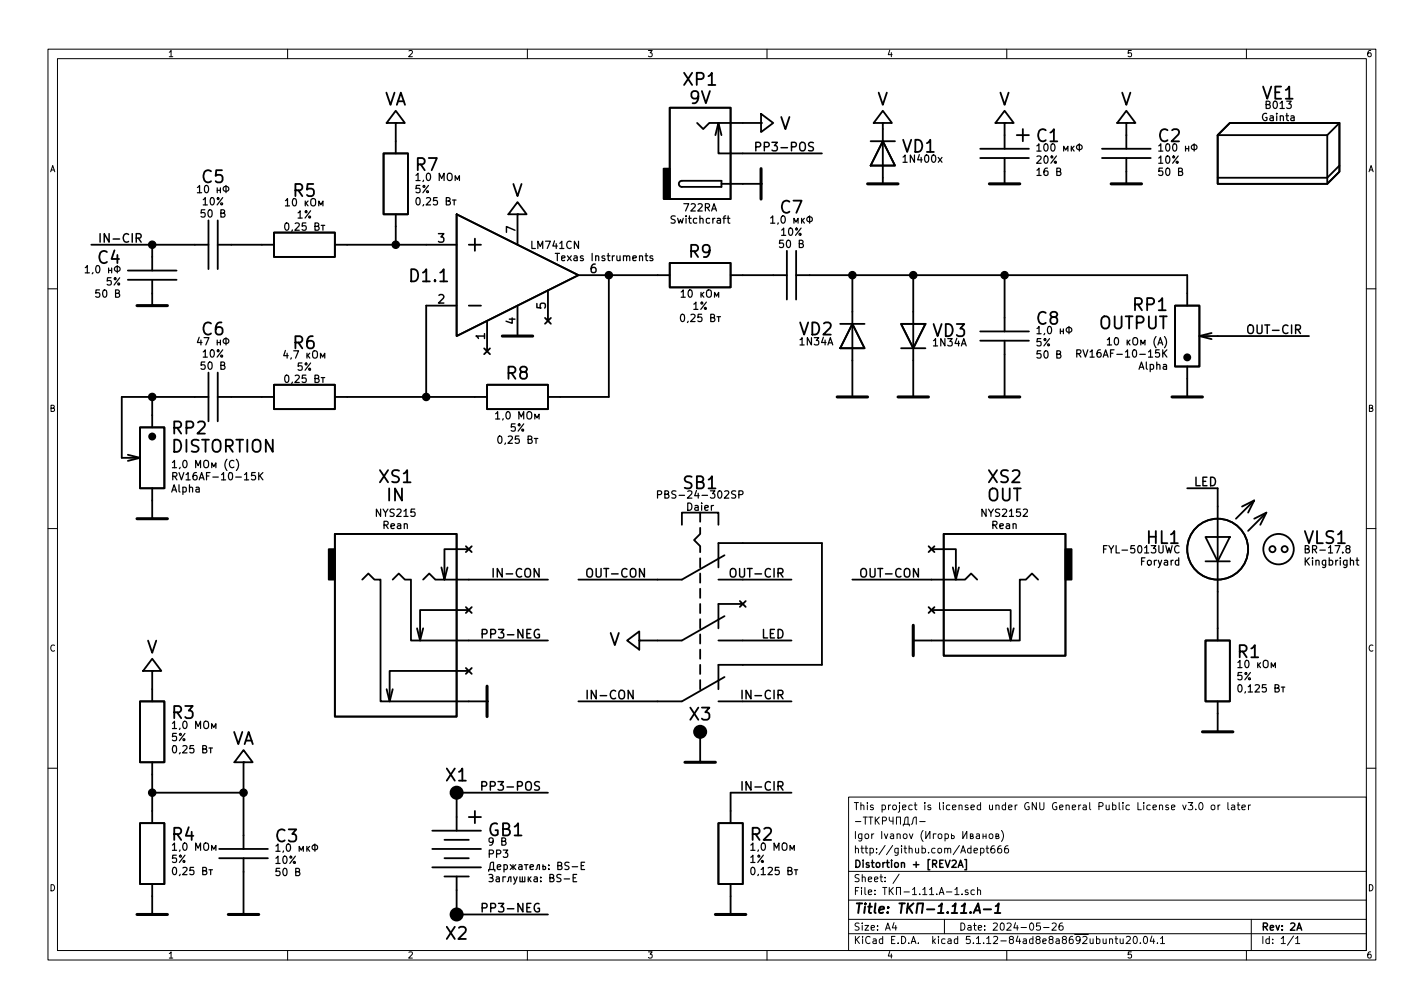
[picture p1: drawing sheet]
EESchema Schematic File Version 4
EELAYER 30 0
EELAYER END
$Descr A4 11693 8268
encoding utf-8
Sheet 1 1
Title "ТКП-1.11.A-1"
Date "2024-05-26"
Rev "2A"
Comp "Distortion + [REV2A]"
Comment1 "http://github.com/Adept666"
Comment2 "Igor Ivanov (Игорь Иванов)"
Comment3 "-ТТКРЧПДЛ-"
Comment4 "This project is licensed under GNU General Public License v3.0 or later"
$EndDescr
$Comp
L KCL:SWITCH_BUTTON_LOCK_03P_02T SB1
U 1 1
P 5750 4750
F 0 "SB1" H 5750 5550 100 0000 C CNN
F 1 "PBS-24-302SP" H 5750 4750 100 0001 C CNN
F 2 "KCL-TH-SL:SW-PBS-24-302SP-3.0-PNL-13.0" H 5750 4750 60  0001 C CNN
F 3 "" H 5750 4750 60  0001 C CNN
F 4 "PBS-24-302SP" H 5750 5450 60  0000 C CNN "Product"
F 5 "Daier" H 5750 5350 60  0000 C CNN "Manufacturer"
	1    5750 4750
	1    0    0    -1  
$EndComp
Text Label 6450 5250 2    70   ~ 0
LED
Wire Wire Line
	6100 5250 6500 5250
Wire Wire Line
	6750 4450 6100 4450
Wire Wire Line
	6750 5450 6750 4450
Wire Wire Line
	6100 5450 6750 5450
Text Label 6450 4750 2    70   ~ 0
OUT-CIR
Wire Wire Line
	6100 4750 6500 4750
Wire Wire Line
	6100 5750 6500 5750
Wire Wire Line
	5250 5250 5400 5250
Text Label 4800 5750 0    70   ~ 0
IN-CON
Text Label 4800 4750 0    70   ~ 0
OUT-CON
Wire Wire Line
	4750 5750 5400 5750
Wire Wire Line
	4750 4750 5400 4750
$Comp
L KCL:POWER_V #PWR0101
U 1 1
P 5250 5250
F 0 "#PWR0101" V 5250 5250 100 0001 L CNN
F 1 "POWER_V" V 5250 5250 100 0001 L CNN
F 2 "" V 5250 5250 60  0001 L CNN
F 3 "" V 5250 5250 60  0001 L CNN
F 4 "V" V 5250 5400 100 0000 L CNN "Label"
	1    5250 5250
	0    -1   -1   0   
$EndComp
NoConn ~ 6100 4950
$Comp
L KCL:POWER_COM #PWR0103
U 1 1
P 10000 6000
F 0 "#PWR0103" H 10000 5900 100 0001 C CNN
F 1 "POWER_COM" H 10000 6100 100 0001 C CNN
F 2 "" H 10000 6000 60  0001 C CNN
F 3 "" H 10000 6000 60  0001 C CNN
F 4 "COM" H 10000 6000 100 0001 C CNN "Label"
	1    10000 6000
	1    0    0    -1  
$EndComp
Wire Wire Line
	10000 6000 10000 5850
Wire Wire Line
	10000 4850 10000 5150
Wire Wire Line
	10000 4000 10000 4150
$Comp
L KCL:VIRTUAL_LED-SPACER VLS1
U 1 1
P 10500 4500
F 0 "VLS1" H 10700 4600 100 0000 L CNN
F 1 "BR-17.8" H 10500 4500 100 0001 L CNN
F 2 "KCL-VIRTUAL:VLS-BR" H 10500 4500 60  0001 L CNN
F 3 "" H 10500 4500 60  0001 L CNN
F 4 "BR-17.8" H 10700 4500 60  0000 L CNN "Product"
F 5 "Kingbright" H 10700 4400 60  0000 L CNN "Manufacturer"
	1    10500 4500
	1    0    0    -1  
$EndComp
$Comp
L KCL:DIODE_LIGHT-EMITTING_LEFT HL1
U 1 1
P 10000 4500
F 0 "HL1" V 9900 4200 100 0000 R CNN
F 1 "FYL-5013UWC" V 10000 4500 100 0001 R CNN
F 2 "KCL-TH-SL:LED-ROUND-05.0-UNI-SH-SPACER-PNL-5.3" V 10000 4500 60  0001 R CNN
F 3 "" V 10000 4500 60  0001 R CNN
F 4 "FYL-5013UWC" V 10000 4200 60  0000 R CNN "Product"
F 5 "Foryard" V 10100 4200 60  0000 R CNN "Manufacturer"
	1    10000 4500
	0    1    1    0   
$EndComp
$Comp
L KCL:RESISTOR_GENERAL R1
U 1 1
P 10000 5500
F 0 "R1" V 10150 5350 100 0000 R CNN
F 1 "103" V 10000 5500 100 0001 R CNN
F 2 "KCL-TH-SL:R-MFR-12" V 10000 5500 60  0001 R CNN
F 3 "" V 10000 5500 60  0001 R CNN
F 4 "10 кОм" V 10050 5350 60  0000 R CNN "Resistance"
F 5 "5%" V 9950 5350 60  0000 R CNN "Tolerance"
F 6 "0,125 Вт" V 9850 5350 60  0000 R CNN "Power"
	1    10000 5500
	0    -1   -1   0   
$EndComp
Text Label 9800 4000 0    70   ~ 0
LED
Wire Wire Line
	9750 4000 10000 4000
$Comp
L KCL:POWER_COM #PWR0105
U 1 1
P 7500 5250
F 0 "#PWR0105" V 7500 5250 100 0001 L CNN
F 1 "POWER_COM" V 7500 5250 100 0001 L CNN
F 2 "" V 7500 5250 60  0001 L CNN
F 3 "" V 7500 5250 60  0001 L CNN
F 4 "COM" V 7500 5250 100 0001 L CNN "Label"
	1    7500 5250
	0    -1   -1   0   
$EndComp
Text Label 7050 4750 0    70   ~ 0
OUT-CON
Wire Wire Line
	7000 4750 7650 4750
Wire Wire Line
	7500 5250 7650 5250
NoConn ~ 7650 5000
NoConn ~ 7650 4500
$Comp
L KCL:CONNECTOR_F_AUDIO_MONO_SW XS2
U 1 1
P 7750 4750
F 0 "XS2" H 8250 5600 100 0000 C CNN
F 1 "NYS2152" H 7750 4750 100 0001 C CNN
F 2 "KCL-TH-SL:CON-NYS-2152" H 7750 4750 60  0001 C CNN
F 3 "" H 7750 4750 60  0001 C CNN
F 4 "OUT" H 8250 5450 100 0000 C CNN "Title"
F 5 "NYS2152" H 8250 5300 60  0000 C CNN "Product"
F 6 "Rean" H 8250 5200 60  0000 C CNN "Manufacturer"
	1    7750 4750
	1    0    0    -1  
$EndComp
Wire Wire Line
	9750 3100 9750 3250
Wire Wire Line
	5000 2250 5000 3250
Wire Wire Line
	4600 3250 5000 3250
Wire Wire Line
	3500 2500 3500 3250
Wire Wire Line
	3500 3250 3900 3250
Text Label 800  2000 0    70   ~ 0
IN-CIR
NoConn ~ 4500 2625
NoConn ~ 4000 2875
$Comp
L ICL_TEXAS_INSTRUMENTS:LM741CN D1
U 2 1
P 4250 2250
F 0 "D1" H 4250 2250 100 0001 C CNN
F 1 "741" H 4250 2250 100 0001 C CNN
F 2 "KCL-TH-SL:P-DIP-08" H 4250 2250 60  0001 C CNN
F 3 "http://www.ti.com/lit/ds/symlink/lm741.pdf" H 4250 2250 60  0001 C CNN
	2    4250 2250
	1    0    0    -1  
$EndComp
Wire Wire Line
	1250 4100 1250 4250
Wire Wire Line
	1250 3250 1600 3250
Wire Wire Line
	1250 2000 1250 2100
Wire Wire Line
	1250 2400 1250 2500
$Comp
L KCL:CAPACITOR_NON-POLARIZED C4
U 1 1
P 1250 2250
F 0 "C4" H 1000 2400 100 0000 R CNN
F 1 "102" H 1250 2250 100 0001 R CNN
F 2 "KCL-TH-SL:C-DISK-D04.2-T03.0-P05.08-d0.5" H 1250 2250 60  0001 R CNN
F 3 "" H 1250 2250 60  0001 R CNN
F 4 "1,0 нФ" H 1000 2300 60  0000 R CNN "Capacitance"
F 5 "5%" H 1000 2200 60  0000 R CNN "Tolerance"
F 6 "50 В" H 1000 2100 60  0000 R CNN "Voltage"
	1    1250 2250
	1    0    0    -1  
$EndComp
Wire Wire Line
	1900 2000 2150 2000
$Comp
L KCL:CAPACITOR_NON-POLARIZED C5
U 1 1
P 1750 2000
F 0 "C5" V 2300 2000 100 0000 C CNN
F 1 "103" V 1750 2000 100 0001 C CNN
F 2 "KCL-TH-SL:C-DISK-D04.2-T03.0-P05.08-d0.5" V 1750 2000 60  0001 C CNN
F 3 "" V 1750 2000 60  0001 C CNN
F 4 "10 нФ" V 2200 2000 60  0000 C CNN "Capacitance"
F 5 "10%" V 2100 2000 60  0000 C CNN "Tolerance"
F 6 "50 В" V 2000 2000 60  0000 C CNN "Voltage"
	1    1750 2000
	0    -1   -1   0   
$EndComp
$Comp
L KCL:RESISTOR_GENERAL R5
U 1 1
P 2500 2000
F 0 "R5" H 2500 2450 100 0000 C CNN
F 1 "103" H 2500 2000 100 0001 C CNN
F 2 "KCL-TH-SL:R-MFR-25" H 2500 2000 60  0001 C CNN
F 3 "" H 2500 2000 60  0001 C CNN
F 4 "10 кОм" H 2500 2350 60  0000 C CNN "Resistance"
F 5 "1%" H 2500 2250 60  0000 C CNN "Tolerance"
F 6 "0,25 Вт" H 2500 2150 60  0000 C CNN "Power"
	1    2500 2000
	1    0    0    -1  
$EndComp
$Comp
L KCL:RESISTOR_GENERAL R8
U 1 1
P 4250 3250
F 0 "R8" H 4250 3450 100 0000 C CNN
F 1 "105" H 4250 3250 100 0001 C CNN
F 2 "KCL-TH-SL:R-MFR-25" H 4250 3250 60  0001 C CNN
F 3 "" H 4250 3250 60  0001 C CNN
F 4 "1,0 МОм" H 4250 3100 60  0000 C CNN "Resistance"
F 5 "5%" H 4250 3000 60  0000 C CNN "Tolerance"
F 6 "0,25 Вт" H 4250 2900 60  0000 C CNN "Power"
	1    4250 3250
	1    0    0    -1  
$EndComp
Wire Wire Line
	2850 3250 3500 3250
Wire Wire Line
	1900 3250 2150 3250
$Comp
L KCL:CAPACITOR_NON-POLARIZED C6
U 1 1
P 1750 3250
F 0 "C6" V 2300 3250 100 0000 C CNN
F 1 "473" V 1750 3250 100 0001 C CNN
F 2 "KCL-TH-SL:C-DISK-D04.2-T03.0-P05.08-d0.5" V 1750 3250 60  0001 C CNN
F 3 "" V 1750 3250 60  0001 C CNN
F 4 "47 нФ" V 2200 3250 60  0000 C CNN "Capacitance"
F 5 "10%" V 2100 3250 60  0000 C CNN "Tolerance"
F 6 "50 В" V 2000 3250 60  0000 C CNN "Voltage"
	1    1750 3250
	0    -1   -1   0   
$EndComp
$Comp
L KCL:RESISTOR_GENERAL R6
U 1 1
P 2500 3250
F 0 "R6" H 2500 3700 100 0000 C CNN
F 1 "472" H 2500 3250 100 0001 C CNN
F 2 "KCL-TH-SL:R-MFR-25" H 2500 3250 60  0001 C CNN
F 3 "" H 2500 3250 60  0001 C CNN
F 4 "4,7 кОм" H 2500 3600 60  0000 C CNN "Resistance"
F 5 "5%" H 2500 3500 60  0000 C CNN "Tolerance"
F 6 "0,25 Вт" H 2500 3400 60  0000 C CNN "Power"
	1    2500 3250
	1    0    0    -1  
$EndComp
Wire Wire Line
	8250 2250 8250 2600
Wire Wire Line
	8250 2900 8250 3250
$Comp
L KCL:CAPACITOR_NON-POLARIZED C8
U 1 1
P 8250 2750
F 0 "C8" H 8500 2900 100 0000 L CNN
F 1 "102" H 8250 2750 100 0001 L CNN
F 2 "KCL-TH-SL:C-DISK-D04.2-T03.0-P05.08-d0.5" H 8250 2750 60  0001 L CNN
F 3 "" H 8250 2750 60  0001 L CNN
F 4 "1,0 нФ" H 8500 2800 60  0000 L CNN "Capacitance"
F 5 "5%" H 8500 2700 60  0000 L CNN "Tolerance"
F 6 "50 В" H 8500 2600 60  0000 L CNN "Voltage"
	1    8250 2750
	1    0    0    -1  
$EndComp
$Comp
L KCL:DIODE_GENERAL VD2
U 1 1
P 7000 2750
F 0 "VD2" V 7050 2900 100 0000 L CNN
F 1 "34A" V 7000 2750 100 0001 L CNN
F 2 "KCL-TH-SL:P-DO-7" V 7000 2750 60  0001 L CNN
F 3 "" V 7000 2750 60  0001 L CNN
F 4 "1N34A" V 6950 2900 60  0000 L CNN "Product"
	1    7000 2750
	0    -1   -1   0   
$EndComp
Wire Wire Line
	7000 2250 7000 2550
Wire Wire Line
	7000 2950 7000 3250
Wire Wire Line
	7500 2250 7500 2550
Wire Wire Line
	7500 2950 7500 3250
$Comp
L KCL:DIODE_GENERAL VD3
U 1 1
P 7500 2750
F 0 "VD3" V 7450 2900 100 0000 L CNN
F 1 "34A" V 7500 2750 100 0001 L CNN
F 2 "KCL-TH-SL:P-DO-7" V 7500 2750 60  0001 L CNN
F 3 "" V 7500 2750 60  0001 L CNN
F 4 "1N34A" V 7550 2900 60  0000 L CNN "Product"
	1    7500 2750
	0    1    1    0   
$EndComp
Wire Wire Line
	10000 2750 10750 2750
$Comp
L KCL:POWER_COM #PWR0110
U 1 1
P 1250 2500
F 0 "#PWR0110" H 1250 2400 100 0001 C CNN
F 1 "POWER_COM" H 1250 2600 100 0001 C CNN
F 2 "" H 1250 2500 60  0001 C CNN
F 3 "" H 1250 2500 60  0001 C CNN
F 4 "COM" H 1250 2500 100 0001 C CNN "Label"
	1    1250 2500
	1    0    0    -1  
$EndComp
$Comp
L KCL:POWER_COM #PWR0111
U 1 1
P 1250 4250
F 0 "#PWR0111" H 1250 4150 100 0001 C CNN
F 1 "POWER_COM" H 1250 4350 100 0001 C CNN
F 2 "" H 1250 4250 60  0001 C CNN
F 3 "" H 1250 4250 60  0001 C CNN
F 4 "COM" H 1250 4250 100 0001 C CNN "Label"
	1    1250 4250
	1    0    0    -1  
$EndComp
$Comp
L ICL_TEXAS_INSTRUMENTS:LM741CN D1
U 3 1
P 4250 2250
F 0 "D1" H 4250 2250 100 0001 C CNN
F 1 "741" H 4250 2250 100 0001 C CNN
F 2 "KCL-TH-SL:P-DIP-08" H 4250 2250 60  0001 C CNN
F 3 "http://www.ti.com/lit/ds/symlink/lm741.pdf" H 4250 2250 60  0001 C CNN
	3    4250 2250
	1    0    0    -1  
$EndComp
$Comp
L KCL:POWER_COM #PWR0112
U 1 1
P 4250 2750
F 0 "#PWR0112" H 4250 2650 100 0001 C CNN
F 1 "POWER_COM" H 4250 2850 100 0001 C CNN
F 2 "" H 4250 2750 60  0001 C CNN
F 3 "" H 4250 2750 60  0001 C CNN
F 4 "COM" H 4250 2750 100 0001 C CNN "Label"
	1    4250 2750
	1    0    0    -1  
$EndComp
$Comp
L KCL:POWER_COM #PWR0113
U 1 1
P 7000 3250
F 0 "#PWR0113" H 7000 3150 100 0001 C CNN
F 1 "POWER_COM" H 7000 3350 100 0001 C CNN
F 2 "" H 7000 3250 60  0001 C CNN
F 3 "" H 7000 3250 60  0001 C CNN
F 4 "COM" H 7000 3250 100 0001 C CNN "Label"
	1    7000 3250
	1    0    0    -1  
$EndComp
$Comp
L KCL:POWER_COM #PWR0114
U 1 1
P 7500 3250
F 0 "#PWR0114" H 7500 3150 100 0001 C CNN
F 1 "POWER_COM" H 7500 3350 100 0001 C CNN
F 2 "" H 7500 3250 60  0001 C CNN
F 3 "" H 7500 3250 60  0001 C CNN
F 4 "COM" H 7500 3250 100 0001 C CNN "Label"
	1    7500 3250
	1    0    0    -1  
$EndComp
$Comp
L KCL:POWER_COM #PWR0115
U 1 1
P 8250 3250
F 0 "#PWR0115" H 8250 3150 100 0001 C CNN
F 1 "POWER_COM" H 8250 3350 100 0001 C CNN
F 2 "" H 8250 3250 60  0001 C CNN
F 3 "" H 8250 3250 60  0001 C CNN
F 4 "COM" H 8250 3250 100 0001 C CNN "Label"
	1    8250 3250
	1    0    0    -1  
$EndComp
$Comp
L KCL:POWER_COM #PWR0116
U 1 1
P 9750 3250
F 0 "#PWR0116" H 9750 3150 100 0001 C CNN
F 1 "POWER_COM" H 9750 3350 100 0001 C CNN
F 2 "" H 9750 3250 60  0001 C CNN
F 3 "" H 9750 3250 60  0001 C CNN
F 4 "COM" H 9750 3250 100 0001 C CNN "Label"
	1    9750 3250
	1    0    0    -1  
$EndComp
$Comp
L KCL:POWER_V #PWR0117
U 1 1
P 4250 1750
F 0 "#PWR0117" H 4250 1750 100 0001 C CNN
F 1 "POWER_V" H 4250 1750 100 0001 C CNN
F 2 "" H 4250 1750 60  0001 C CNN
F 3 "" H 4250 1750 60  0001 C CNN
F 4 "V" H 4250 1950 100 0000 C CNN "Label"
	1    4250 1750
	1    0    0    -1  
$EndComp
Connection ~ 7000 2250
Connection ~ 7500 2250
Wire Wire Line
	7000 2250 7500 2250
Wire Wire Line
	7500 2250 8250 2250
Connection ~ 1250 2000
Wire Wire Line
	1250 2000 1600 2000
Wire Wire Line
	750  2000 1250 2000
Wire Wire Line
	5000 2250 5400 2250
$Comp
L KCL:RESISTOR_GENERAL R9
U 1 1
P 5750 2250
F 0 "R9" H 5750 2450 100 0000 C CNN
F 1 "103" H 5750 2250 100 0001 C CNN
F 2 "KCL-TH-SL:R-MFR-25" H 5750 2250 60  0001 C CNN
F 3 "" H 5750 2250 60  0001 C CNN
F 4 "10 кОм" H 5750 2100 60  0000 C CNN "Resistance"
F 5 "1%" H 5750 2000 60  0000 C CNN "Tolerance"
F 6 "0,25 Вт" H 5750 1900 60  0000 C CNN "Power"
	1    5750 2250
	1    0    0    -1  
$EndComp
$Comp
L KCL:CAPACITOR_NON-POLARIZED C7
U 1 1
P 6500 2250
F 0 "C7" V 7050 2250 100 0000 C CNN
F 1 "105" V 6500 2250 100 0001 C CNN
F 2 "KCL-TH-SL:C-DISK-D04.2-T03.0-P05.08-d0.5" V 6500 2250 60  0001 C CNN
F 3 "" V 6500 2250 60  0001 C CNN
F 4 "1,0 мкФ" V 6950 2250 60  0000 C CNN "Capacitance"
F 5 "10%" V 6850 2250 60  0000 C CNN "Tolerance"
F 6 "50 В" V 6750 2250 60  0000 C CNN "Voltage"
	1    6500 2250
	0    -1   -1   0   
$EndComp
Wire Wire Line
	6650 2250 7000 2250
Wire Wire Line
	6100 2250 6350 2250
Connection ~ 3250 2000
Wire Wire Line
	3250 2000 3500 2000
Wire Wire Line
	2850 2000 3250 2000
Wire Wire Line
	3250 1850 3250 2000
Wire Wire Line
	3250 1000 3250 1150
$Comp
L KCL:POWER_VA #PWR0118
U 1 1
P 3250 1000
F 0 "#PWR0118" H 3250 1000 100 0001 C CNN
F 1 "POWER_VA" H 3250 1000 100 0001 C CNN
F 2 "" H 3250 1000 60  0001 C CNN
F 3 "" H 3250 1000 60  0001 C CNN
F 4 "VA" H 3250 1200 100 0000 C CNN "Label"
	1    3250 1000
	1    0    0    -1  
$EndComp
$Comp
L KCL:RESISTOR_GENERAL R7
U 1 1
P 3250 1500
F 0 "R7" V 3400 1350 100 0000 R CNN
F 1 "105" V 3250 1500 100 0001 R CNN
F 2 "KCL-TH-SL:R-MFR-25" V 3250 1500 60  0001 R CNN
F 3 "" V 3250 1500 60  0001 R CNN
F 4 "1,0 МОм" V 3300 1350 60  0000 R CNN "Resistance"
F 5 "5%" V 3200 1350 60  0000 R CNN "Tolerance"
F 6 "0,25 Вт" V 3100 1350 60  0000 R CNN "Power"
	1    3250 1500
	0    -1   -1   0   
$EndComp
Connection ~ 5000 2250
Connection ~ 3500 3250
$Comp
L ICL_TEXAS_INSTRUMENTS:LM741CN D1
U 1 1
P 4250 2250
F 0 "D1" H 3700 2250 100 0000 R CNN
F 1 "741" H 4250 2250 100 0001 C CNN
F 2 "KCL-TH-SL:P-DIP-08" H 4250 2250 60  0001 C CNN
F 3 "http://www.ti.com/lit/ds/symlink/lm741.pdf" H 4250 2250 60  0001 C CNN
F 4 "LM741CN" H 4350 2500 60  0000 L CNN "Product"
F 5 "Texas Instruments" H 4550 2400 60  0000 L CNN "Manufacturer"
	1    4250 2250
	1    0    0    -1  
$EndComp
Wire Wire Line
	8250 2250 9750 2250
$Comp
L KCL:RESISTOR_VARIABLE RP2
U 1 1
P 1250 3750
F 0 "RP2" V 1000 3600 100 0000 R CNN
F 1 "C1M" V 1250 3750 100 0001 R CNN
F 2 "SBKCL-TH-SL:RPB-18-1x17-1.5-PNL-7.4-2.8" V 1250 3750 60  0001 R CNN
F 3 "" V 1250 3750 60  0001 R CNN
F 4 "DISTORTION" V 1150 3600 100 0000 R CNN "Title"
F 5 "1,0 MОм (C)" V 1300 3600 60  0000 R CNN "Resistance"
F 6 "RV16AF-10-15K" V 1400 3600 60  0000 R CNN "Product"
F 7 "Alpha" V 1500 3600 60  0000 R CNN "Manufacturer"
	1    1250 3750
	0    -1   1    0   
$EndComp
Connection ~ 8250 2250
Connection ~ 2000 6500
Wire Wire Line
	2000 6250 2000 6500
$Comp
L KCL:POWER_VA #PWR0119
U 1 1
P 2000 6250
F 0 "#PWR0119" H 2000 6250 100 0001 C CNN
F 1 "POWER_VA" H 2000 6250 100 0001 C CNN
F 2 "" H 2000 6250 60  0001 C CNN
F 3 "" H 2000 6250 60  0001 C CNN
F 4 "VA" H 2000 6450 100 0000 C CNN "Label"
	1    2000 6250
	1    0    0    -1  
$EndComp
$Comp
L KCL:POWER_V #PWR0120
U 1 1
P 1250 5500
F 0 "#PWR0120" H 1250 5500 100 0001 C CNN
F 1 "POWER_V" H 1250 5500 100 0001 C CNN
F 2 "" H 1250 5500 60  0001 C CNN
F 3 "" H 1250 5500 60  0001 C CNN
F 4 "V" H 1250 5700 100 0000 C CNN "Label"
	1    1250 5500
	1    0    0    -1  
$EndComp
$Comp
L KCL:POWER_COM #PWR0121
U 1 1
P 1250 7500
F 0 "#PWR0121" H 1250 7400 100 0001 C CNN
F 1 "POWER_COM" H 1250 7600 100 0001 C CNN
F 2 "" H 1250 7500 60  0001 C CNN
F 3 "" H 1250 7500 60  0001 C CNN
F 4 "COM" H 1250 7500 100 0001 C CNN "Label"
	1    1250 7500
	1    0    0    -1  
$EndComp
$Comp
L KCL:POWER_COM #PWR0122
U 1 1
P 2000 7500
F 0 "#PWR0122" H 2000 7400 100 0001 C CNN
F 1 "POWER_COM" H 2000 7600 100 0001 C CNN
F 2 "" H 2000 7500 60  0001 C CNN
F 3 "" H 2000 7500 60  0001 C CNN
F 4 "COM" H 2000 7500 100 0001 C CNN "Label"
	1    2000 7500
	1    0    0    -1  
$EndComp
$Comp
L KCL:CAPACITOR_NON-POLARIZED C3
U 1 1
P 2000 7000
F 0 "C3" H 2250 7150 100 0000 L CNN
F 1 "105" H 2000 7000 100 0001 L CNN
F 2 "KCL-TH-SL:C-DISK-D04.2-T03.0-P05.08-d0.5" H 2000 7000 60  0001 L CNN
F 3 "" H 2000 7000 60  0001 L CNN
F 4 "1,0 мкФ" H 2250 7050 60  0000 L CNN "Capacitance"
F 5 "10%" H 2250 6950 60  0000 L CNN "Tolerance"
F 6 "50 В" H 2250 6850 60  0000 L CNN "Voltage"
	1    2000 7000
	1    0    0    -1  
$EndComp
Wire Wire Line
	2000 7150 2000 7500
Wire Wire Line
	2000 6500 2000 6850
Wire Wire Line
	1250 7350 1250 7500
$Comp
L KCL:RESISTOR_GENERAL R4
U 1 1
P 1250 7000
F 0 "R4" V 1400 6850 100 0000 R CNN
F 1 "105" V 1250 7000 100 0001 R CNN
F 2 "KCL-TH-SL:R-MFR-25" V 1250 7000 60  0001 R CNN
F 3 "" V 1250 7000 60  0001 R CNN
F 4 "1,0 МОм" V 1300 6850 60  0000 R CNN "Resistance"
F 5 "5%" V 1200 6850 60  0000 R CNN "Tolerance"
F 6 "0,25 Вт" V 1100 6850 60  0000 R CNN "Power"
	1    1250 7000
	0    -1   -1   0   
$EndComp
Wire Wire Line
	1250 5500 1250 5650
$Comp
L KCL:RESISTOR_GENERAL R3
U 1 1
P 1250 6000
F 0 "R3" V 1400 5850 100 0000 R CNN
F 1 "105" V 1250 6000 100 0001 R CNN
F 2 "KCL-TH-SL:R-MFR-25" V 1250 6000 60  0001 R CNN
F 3 "" V 1250 6000 60  0001 R CNN
F 4 "1,0 МОм" V 1300 5850 60  0000 R CNN "Resistance"
F 5 "5%" V 1200 5850 60  0000 R CNN "Tolerance"
F 6 "0,25 Вт" V 1100 5850 60  0000 R CNN "Power"
	1    1250 6000
	0    -1   -1   0   
$EndComp
Wire Wire Line
	1250 6350 1250 6500
Connection ~ 1250 6500
Wire Wire Line
	1250 6500 1250 6650
Wire Wire Line
	1250 6500 2000 6500
$Comp
L KCL:CONNECTOR_F_AUDIO_STEREO_SW XS1
U 1 1
P 3750 4750
F 0 "XS1" H 4250 5600 100 0000 C CNN
F 1 "NYS215" H 3750 4750 100 0001 C CNN
F 2 "KCL-TH-SL:CON-NYS-215" H 3750 4750 60  0001 C CNN
F 3 "" H 3750 4750 60  0001 C CNN
F 4 "IN" H 4250 5450 100 0000 C CNN "Title"
F 5 "NYS215" H 4250 5300 60  0000 C CNN "Product"
F 6 "Rean" H 4250 5200 60  0000 C CNN "Manufacturer"
	1    3750 4750
	-1   0    0    -1  
$EndComp
NoConn ~ 3850 4500
NoConn ~ 3850 5000
NoConn ~ 3850 5500
Wire Wire Line
	3850 5250 4500 5250
Wire Wire Line
	3850 4750 4500 4750
Text Label 4450 4750 2    70   ~ 0
IN-CON
Wire Wire Line
	3850 5750 4000 5750
$Comp
L KCL:POWER_COM #PWR0104
U 1 1
P 4000 5750
F 0 "#PWR0104" V 4000 5750 100 0001 L CNN
F 1 "POWER_COM" V 4000 5750 100 0001 L CNN
F 2 "" V 4000 5750 60  0001 L CNN
F 3 "" V 4000 5750 60  0001 L CNN
F 4 "COM" V 4000 5750 100 0001 L CNN "Label"
	1    4000 5750
	0    1    1    0   
$EndComp
Text Label 4450 5250 2    70   ~ 0
PP3-NEG
$Comp
L KCL:VIRTUAL_ELECTROCHEMICAL_BATTERY GB1
U 1 1
P 3750 7000
F 0 "GB1" H 4000 7200 100 0000 L CNN
F 1 "PP3" H 3750 7000 100 0001 L CNN
F 2 "KCL-VIRTUAL:B-PP3-HV" H 3750 7000 60  0001 L CNN
F 3 "" H 3750 7000 60  0001 L CNN
F 4 "9 В" H 4000 7100 60  0000 L CNN "Voltage"
F 5 "PP3" H 4000 7000 60  0000 L CNN "Size"
F 6 "Держатель: BS-E" H 4000 6900 60  0000 L CNN "Держатель"
F 7 "Заглушка: BS-E" H 4000 6800 60  0000 L CNN "Заглушка"
	1    3750 7000
	1    0    0    -1  
$EndComp
$Comp
L KCL:JUNCTION_SOLDER X1
U 1 1
P 3750 6500
F 0 "X1" H 3750 6650 100 0000 C CNN
F 1 "+" H 3750 6500 100 0001 C CNN
F 2 "KCL-TH-SL:CON-PAD-S-1.0-2.0" H 3750 6500 60  0001 C CNN
F 3 "" H 3750 6500 60  0001 C CNN
	1    3750 6500
	1    0    0    -1  
$EndComp
$Comp
L KCL:JUNCTION_SOLDER X2
U 1 1
P 3750 7500
F 0 "X2" H 3750 7350 100 0000 C CNN
F 1 "-" H 3750 7500 100 0001 C CNN
F 2 "KCL-TH-SL:CON-PAD-S-1.0-2.0" H 3750 7500 60  0001 C CNN
F 3 "" H 3750 7500 60  0001 C CNN
	1    3750 7500
	1    0    0    -1  
$EndComp
Wire Notes Line style solid
	3750 6500 3750 6700
Wire Notes Line style solid
	3750 7300 3750 7500
Wire Wire Line
	3750 6500 4500 6500
Wire Wire Line
	3750 7500 4500 7500
Text Label 4450 6500 2    70   ~ 0
PP3-POS
Text Label 4450 7500 2    70   ~ 0
PP3-NEG
$Comp
L KCL:POWER_V #PWR0123
U 1 1
P 9250 1000
F 0 "#PWR0123" H 9250 1000 100 0001 C CNN
F 1 "POWER_V" H 9250 1000 100 0001 C CNN
F 2 "" H 9250 1000 60  0001 C CNN
F 3 "" H 9250 1000 60  0001 C CNN
F 4 "V" H 9250 1200 100 0000 C CNN "Label"
	1    9250 1000
	1    0    0    -1  
$EndComp
$Comp
L KCL:POWER_COM #PWR0125
U 1 1
P 9250 1500
F 0 "#PWR0125" H 9250 1400 100 0001 C CNN
F 1 "POWER_COM" H 9250 1600 100 0001 C CNN
F 2 "" H 9250 1500 60  0001 C CNN
F 3 "" H 9250 1500 60  0001 C CNN
F 4 "COM" H 9250 1500 100 0001 C CNN "Label"
	1    9250 1500
	1    0    0    -1  
$EndComp
$Comp
L KCL:CAPACITOR_NON-POLARIZED C2
U 1 1
P 9250 1250
F 0 "C2" H 9500 1400 100 0000 L CNN
F 1 "104" H 9250 1250 100 0001 L CNN
F 2 "KCL-TH-SL:C-DISK-D04.2-T03.0-P05.08-d0.5" H 9250 1250 60  0001 L CNN
F 3 "" H 9250 1250 60  0001 L CNN
F 4 "100 нФ" H 9500 1300 60  0000 L CNN "Capacitance"
F 5 "10%" H 9500 1200 60  0000 L CNN "Tolerance"
F 6 "50 В" H 9500 1100 60  0000 L CNN "Voltage"
	1    9250 1250
	1    0    0    -1  
$EndComp
Wire Wire Line
	9250 1400 9250 1500
Wire Wire Line
	9250 1000 9250 1100
$Comp
L KCL:POWER_COM #PWR0108
U 1 1
P 6250 1500
F 0 "#PWR0108" V 6250 1500 100 0001 L CNN
F 1 "POWER_COM" V 6250 1500 100 0001 L CNN
F 2 "" V 6250 1500 60  0001 L CNN
F 3 "" V 6250 1500 60  0001 L CNN
F 4 "COM" V 6250 1500 100 0001 L CNN "Label"
	1    6250 1500
	0    1    1    0   
$EndComp
$Comp
L KCL:CONNECTOR_M_BARREL_SW XP1
U 1 1
P 6000 1500
F 0 "XP1" H 6250 650 100 0000 C CNN
F 1 "722RA" H 6000 1500 100 0001 C CNN
F 2 "KCL-TH-SL:CON-(L)7X2RA(H)" H 6000 1500 60  0001 C CNN
F 3 "" H 6000 1500 60  0001 C CNN
F 4 "9V" H 6250 800 100 0000 C CNN "Title"
F 5 "722RA" H 6250 1700 60  0000 C CNN "Product"
F 6 "Switchcraft" H 6250 1800 60  0000 C CNN "Manufacturer"
	1    6000 1500
	-1   0    0    1   
$EndComp
Wire Wire Line
	8250 1000 8250 1100
$Comp
L KCL:POWER_V #PWR0107
U 1 1
P 8250 1000
F 0 "#PWR0107" H 8250 1000 100 0001 C CNN
F 1 "POWER_V" H 8250 1000 100 0001 C CNN
F 2 "" H 8250 1000 60  0001 C CNN
F 3 "" H 8250 1000 60  0001 C CNN
F 4 "V" H 8250 1200 100 0000 C CNN "Label"
	1    8250 1000
	1    0    0    -1  
$EndComp
$Comp
L KCL:POWER_V #PWR0106
U 1 1
P 7250 1000
F 0 "#PWR0106" H 7250 1000 100 0001 C CNN
F 1 "POWER_V" H 7250 1000 100 0001 C CNN
F 2 "" H 7250 1000 60  0001 C CNN
F 3 "" H 7250 1000 60  0001 C CNN
F 4 "V" H 7250 1200 100 0000 C CNN "Label"
	1    7250 1000
	1    0    0    -1  
$EndComp
$Comp
L KCL:DIODE_GENERAL VD1
U 1 1
P 7250 1250
F 0 "VD1" V 7300 1100 100 0000 R CNN
F 1 "400x" V 7250 1250 100 0001 R CNN
F 2 "KCL-TH-SL:P-DO-41" V 7250 1250 60  0001 R CNN
F 3 "" V 7250 1250 60  0001 R CNN
F 4 "1N400x" V 7200 1100 60  0000 R CNN "Product"
	1    7250 1250
	0    -1   -1   0   
$EndComp
$Comp
L KCL:POWER_COM #PWR014
U 1 1
P 7250 1500
F 0 "#PWR014" H 7250 1400 100 0001 C CNN
F 1 "POWER_COM" H 7250 1600 100 0001 C CNN
F 2 "" H 7250 1500 60  0001 C CNN
F 3 "" H 7250 1500 60  0001 C CNN
F 4 "COM" H 7250 1500 100 0001 C CNN "Label"
	1    7250 1500
	1    0    0    -1  
$EndComp
Wire Wire Line
	7250 1450 7250 1500
$Comp
L KCL:POWER_V #PWR0102
U 1 1
P 6250 1000
F 0 "#PWR0102" V 6250 1000 100 0001 L CNN
F 1 "POWER_V" V 6250 1000 100 0001 L CNN
F 2 "" V 6250 1000 60  0001 L CNN
F 3 "" V 6250 1000 60  0001 L CNN
F 4 "V" V 6250 1150 100 0000 L CNN "Label"
	1    6250 1000
	0    1    1    0   
$EndComp
Wire Wire Line
	6100 1000 6250 1000
Wire Wire Line
	6100 1500 6250 1500
Wire Wire Line
	6100 1250 6750 1250
Text Label 6700 1250 2    70   ~ 0
PP3-POS
Wire Wire Line
	7250 1000 7250 1050
$Comp
L KCL:CAPACITOR_POLARIZED C1
U 1 1
P 8250 1250
F 0 "C1" H 8500 1400 100 0000 L CNN
F 1 "107" H 8250 1250 100 0001 L CNN
F 2 "KCL-TH-SL:CP-RADIAL-D05.0-P02.0-d0.5-L11-HU" H 8250 1250 60  0001 L CNN
F 3 "" H 8250 1250 60  0001 L CNN
F 4 "100 мкФ" H 8500 1300 60  0000 L CNN "Capacitance"
F 5 "20%" H 8500 1200 60  0000 L CNN "Tolerance"
F 6 "16 В" H 8500 1100 60  0000 L CNN "Voltage"
	1    8250 1250
	1    0    0    -1  
$EndComp
$Comp
L KCL:POWER_COM #PWR0124
U 1 1
P 8250 1500
F 0 "#PWR0124" H 8250 1400 100 0001 C CNN
F 1 "POWER_COM" H 8250 1600 100 0001 C CNN
F 2 "" H 8250 1500 60  0001 C CNN
F 3 "" H 8250 1500 60  0001 C CNN
F 4 "COM" H 8250 1500 100 0001 C CNN "Label"
	1    8250 1500
	1    0    0    -1  
$EndComp
Wire Wire Line
	8250 1400 8250 1500
$Comp
L KCL:VIRTUAL_ENCLOSURE VE1
U 1 1
P 10500 1250
F 0 "VE1" H 10500 1750 100 0000 C CNN
F 1 "B013" H 10500 1250 100 0001 C CNN
F 2 "SBEL:B013_A1" H 10500 1250 60  0001 C CNN
F 3 "" H 10500 1250 60  0001 C CNN
F 4 "B013" H 10500 1650 60  0000 C CNN "Product"
F 5 "Gainta" H 10500 1550 60  0000 C CNN "Manufacturer"
	1    10500 1250
	1    0    0    -1  
$EndComp
Wire Wire Line
	6000 6500 6000 6650
Wire Wire Line
	6000 7350 6000 7500
$Comp
L KCL:POWER_COM #PWR0109
U 1 1
P 6000 7500
F 0 "#PWR0109" H 6000 7400 100 0001 C CNN
F 1 "POWER_COM" H 6000 7600 100 0001 C CNN
F 2 "" H 6000 7500 60  0001 C CNN
F 3 "" H 6000 7500 60  0001 C CNN
F 4 "COM" H 6000 7500 100 0001 C CNN "Label"
	1    6000 7500
	1    0    0    -1  
$EndComp
$Comp
L KCL:RESISTOR_GENERAL R2
U 1 1
P 6000 7000
F 0 "R2" V 6150 6850 100 0000 R CNN
F 1 "105" V 6000 7000 100 0001 R CNN
F 2 "KCL-TH-SL:R-MFR-12" V 6000 7000 60  0001 R CNN
F 3 "" V 6000 7000 60  0001 R CNN
F 4 "1,0 МОм" V 6050 6850 60  0000 R CNN "Resistance"
F 5 "1%" V 5950 6850 60  0000 R CNN "Tolerance"
F 6 "0,125 Вт" V 5850 6850 60  0000 R CNN "Power"
	1    6000 7000
	0    -1   -1   0   
$EndComp
Text Label 6450 6500 2    70   ~ 0
IN-CIR
Wire Wire Line
	6500 6500 6000 6500
$Comp
L KCL:JUNCTION_SOLDER X3
U 1 1
P 5750 6000
F 0 "X3" H 5750 6150 100 0000 C CNN
F 1 "COM" H 5750 6000 100 0001 C CNN
F 2 "KCL-TH-SL:CON-PAD-S-1.0-2.0" H 5750 6000 60  0001 C CNN
F 3 "" H 5750 6000 60  0001 C CNN
	1    5750 6000
	1    0    0    -1  
$EndComp
Wire Wire Line
	5750 6000 5750 6250
$Comp
L KCL:POWER_COM #PWR0126
U 1 1
P 5750 6250
F 0 "#PWR0126" H 5750 6150 100 0001 C CNN
F 1 "POWER_COM" H 5750 6350 100 0001 C CNN
F 2 "" H 5750 6250 60  0001 C CNN
F 3 "" H 5750 6250 60  0001 C CNN
F 4 "COM" H 5750 6250 100 0001 C CNN "Label"
	1    5750 6250
	1    0    0    -1  
$EndComp
$Comp
L KCL:RESISTOR_VARIABLE RP1
U 1 1
P 9750 2750
F 0 "RP1" V 10000 2600 100 0000 R CNN
F 1 "A10K" V 9750 2750 100 0001 R CNN
F 2 "SBKCL-TH-SL:RPB-18-1x17-1.5-PNL-7.4-2.8" V 9750 2750 60  0001 R CNN
F 3 "" V 9750 2750 60  0001 R CNN
F 4 "OUTPUT" V 9850 2600 100 0000 R CNN "Title"
F 5 "10 кОм (A)" V 9700 2600 60  0000 R CNN "Resistance"
F 6 "RV16AF-10-15K" V 9600 2600 60  0000 R CNN "Product"
F 7 "Alpha" V 9500 2600 60  0000 R CNN "Manufacturer"
	1    9750 2750
	0    1    -1   0   
$EndComp
Wire Wire Line
	9750 2250 9750 2400
Text Label 10700 2750 2    70   ~ 0
OUT-CIR
Wire Wire Line
	1250 3250 1250 3400
Wire Wire Line
	1000 3750 1000 3250
Wire Wire Line
	1000 3250 1250 3250
Connection ~ 1250 3250
Text Label 6450 5750 2    70   ~ 0
IN-CIR
$EndSCHEMATC
